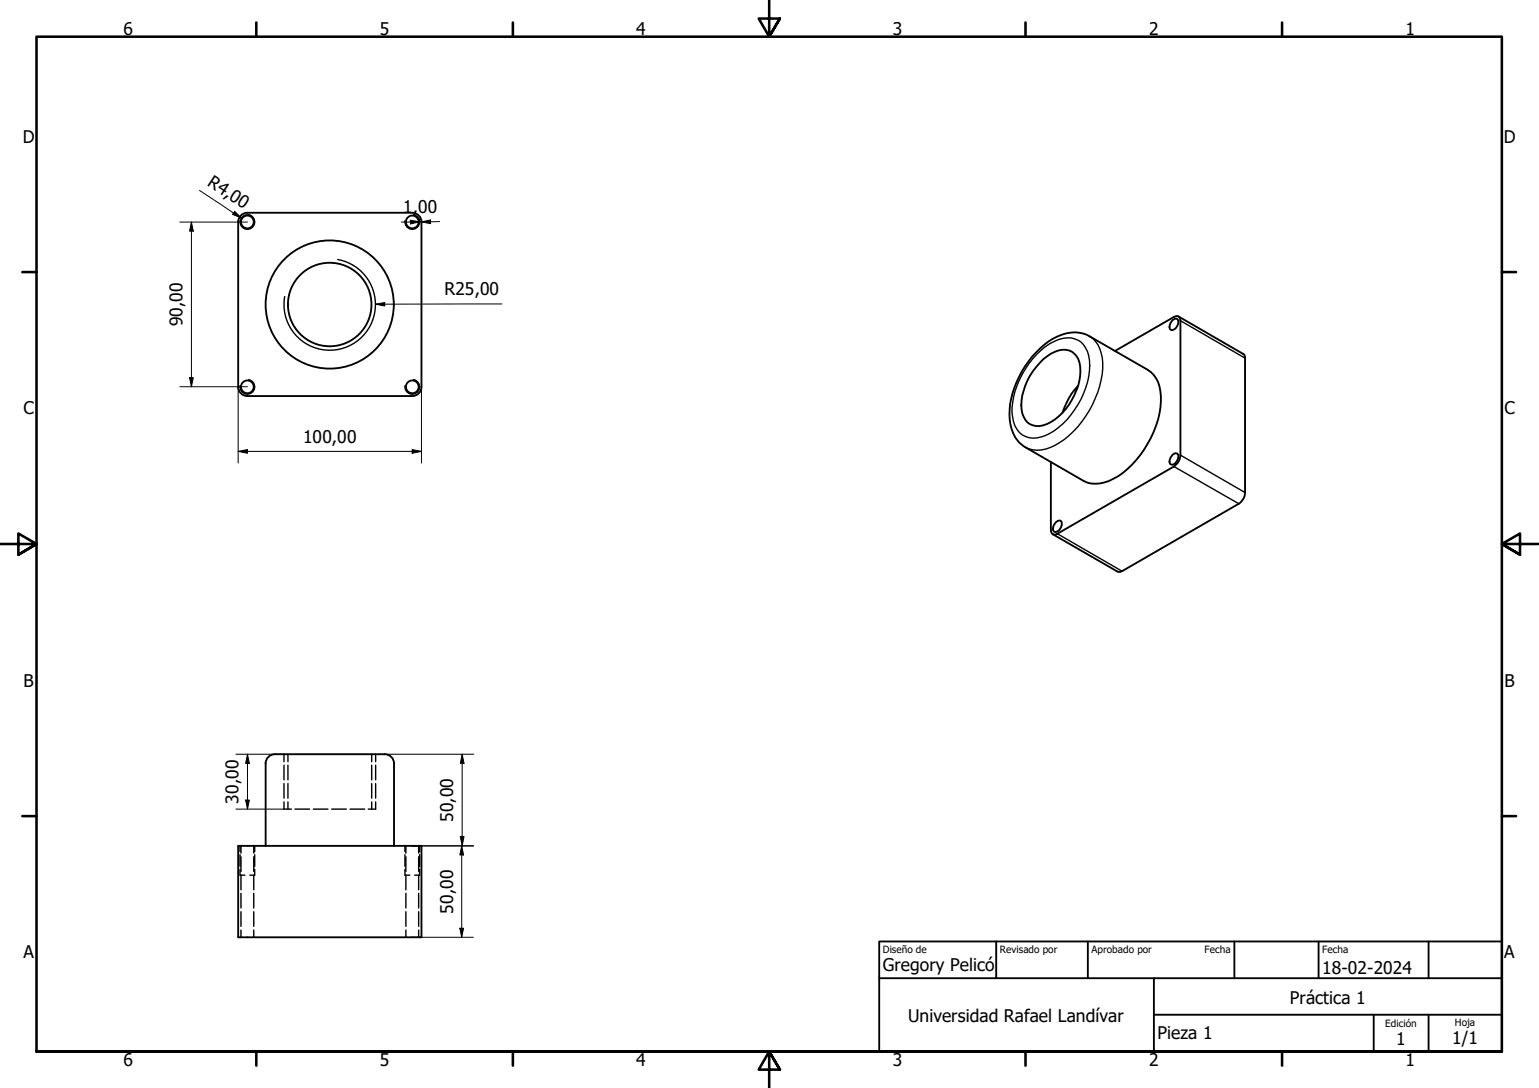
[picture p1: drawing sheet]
<svg xmlns="http://www.w3.org/2000/svg" width="420mm" height="297mm" viewBox="0 0 420 297" stroke-linecap="round" stroke-linejoin="round" font-family="sans-serif">
<!-- layer: Visible (ISO) -->
<g fill="none" stroke="#000" stroke-width=".51">
<path d="M67.5 58.1a2.51 2.51 0 0 0-2.5 2.5v45a2.51 2.51 0 0 0 2.5 2.5M67.6 58.1h45a2.51 2.51 0 0 1 2.5 2.5v45a2.51 2.51 0 0 1-2.5 2.5h-45M282.8 96.3a15.2 15.2 0 0 1 11-5.6l1.9 .3 1.2 .5 16.4 9.5a8.1 8.1 0 0 1 3.6 7.3 27.3 27.3 0 0 1-11.7 21.7 10.6 10.6 0 0 1-8.4 1.7l-16.9-9.6a9 9 0 0 1-4.2-7.6 25 25 0 0 1 7.1-18.2zM284.8 98.1a9 9 0 0 1 6.2-2.6 5 5 0 0 1 4 5.8 17.4 17.4 0 0 1-9.1 14.4 4.6 4.6 0 0 1-7-4 17.4 17.4 0 0 1 5.9-13.6zM304.4 95.8l16.1-9.3a1.08 1.08 0 0 1 1.2-.1 1.08 1.08 0 0 1 .6 1.2l-.1 37.2a3.9 3.9 0 0 1-1.7 2.6l-31.8 18.3a1.08 1.08 0 0 1-1.3 .2 1.08 1.08 0 0 1-.5-1.2v-18.6M320.2 87.4l.8-.4h.3a2.04 2.04 0 0 1-1.5 3.2 1.5 1.5 0 0 1 0-2.5zM321.8 86.4l17.9 10.5 .2 .9v36.7a3.8 3.8 0 0 1-1.7 3l-32.3 18.6h-.8l-17.7-10.3M294.3 105.3a19.3 19.3 0 0 0-4.2 7.3M320.2 124.1a.93 .93 0 0 1 1.4-.1 2.27 2.27 0 0 1-1.8 2.9 1.43 1.43 0 0 1 0-2.4zM288.4 142.5a.93 .93 0 0 1 1.4-.1 2.29 2.29 0 0 1-1.8 2.9 1.5 1.5 0 0 1 0-2.4zM72.5 208.4v22.5M75 205.9a2.51 2.51 0 0 0-2.5 2.5"/>
<path d="M75.1 205.9h30a2.51 2.51 0 0 1 2.5 2.5M107.6 208.4v22.5M65 230.9h50.1v25h-50.1z"/>
<circle cx="67.5" cy="60.6" r="1.75"/>
<circle cx="112.6" cy="60.6" r="1.75"/>
<circle cx="90" cy="83.1" r="17.5"/>
<circle cx="90" cy="83.1" r="11.4"/>
<circle cx="67.5" cy="105.6" r="1.75"/>
<circle cx="112.6" cy="105.6" r="1.75"/>
</g>
<!-- layer: Visible fina (ISO) -->
<path d="M67.9 58.6a2 2 0 0 1 1.6 2.3 2 2 0 0 1-2.3 1.7 2 2 0 0 1-1.6-2.4M112.9 58.6a2 2 0 0 1 1.6 2.3 2 2 0 0 1-2.3 1.7 2 2 0 0 1-1.6-2.4M92.2 70.9a12.5 12.5 0 0 1 10.1 14.4 12.5 12.5 0 0 1-14.5 10.1 12.5 12.5 0 0 1-10.1-14.4M283.1 96.7a12.5 12.5 0 0 1 9.3-4.4 6.1 6.1 0 0 1 5 6.1 22.6 22.6 0 0 1-10.8 19.9 7.3 7.3 0 0 1-7.5 .4 8.9 8.9 0 0 1-2.6-8.9 24.3 24.3 0 0 1 6.6-13.1zM297.4 91.8a9.2 9.2 0 0 1 3.7 8.8 27.4 27.4 0 0 1-13.1 21 8.5 8.5 0 0 1-8.1 .5M322.3 87.6l17.6 10.2M67.9 103.6a2 2 0 0 1 1.6 2.4 2 2 0 0 1-2.3 1.6 2 2 0 0 1-1.6-2.3M112.9 103.6a2 2 0 0 1 1.6 2.4 2 2 0 0 1-2.3 1.6 2 2 0 0 1-1.6-2.3M320.5 127.4l17.7 10.1M322.3 124.3l17.6 10.2M288.7 145.7l17.6 10.2" fill="none" stroke="#000" stroke-width=".38"/>
<!-- layer: Oculto (ISO) -->
<g fill="none" stroke="#000" stroke-width=".38">
<path d="M77.5 205.9v2M77.5 208.9v4M77.5 213.9v4M77.5 218.9v2h2.1M78.6 205.9v2M78.6 208.9v4M78.6 213.9v4M78.6 218.9v2M101.5 205.9v2M101.5 208.9v4M101.5 213.9v4M101.5 218.9v2"/>
<path d="M102.6 205.9v2M102.6 208.9v4M102.6 213.9v4M102.6 218.9v2h-2.1M65.5 237.3v1.6h1.4M65.5 230.9v1.6M65.5 233.3v3.2M65.8 230.9v2M65.8 233.9v4M65.8 238.9v4M69.3 230.9v2M69.3 233.9v4"/>
<path d="M69.3 238.9v4M69.5 237.3v1.6h-1.3M69.5 230.9v1.6M69.5 233.3v3.2M80.5 220.9h4M85.5 220.9h4M90.6 220.9h4M95.6 220.9h4M110.6 230.9v1.6M110.6 233.3v3.2M110.6 237.3v1.6h1.3M110.8 230.9v2"/>
<path d="M110.8 233.9v4M110.8 238.9v4M114.3 230.9v2M114.3 233.9v4M114.3 238.9v4M114.6 230.9v1.6M114.6 233.3v3.2M114.6 237.3v1.6h-1.4M65.8 243.9v4M65.8 248.9v4M65.8 253.9v2M69.3 243.9v4"/>
<path d="M69.3 248.9v4M69.3 253.9v2M110.8 243.9v4M110.8 248.9v4M110.8 253.9v2M114.3 243.9v4M114.3 248.9v4M114.3 253.9v2"/>
</g>
<!-- layer: Borde (ISO) -->
<g fill="none" stroke="#000" stroke-width=".7">
<path d="M70 6.1v3.9M140 6.1v3.9M210 0v10l-2.9-4.9h5.8l-2.9 4.9 2.9-4.9M280 6.1v3.9M350 6.1v3.9M6.1 74.3h3.9M410 74.3h3.9M0 148.5h10l-5-2.8v5.7l5-2.9-5 2.9M420 148.5h-10l5-2.8v5.7l-5-2.9 5 2.9M6.1 222.8h3.9M410 222.8h3.9M10 287.1v-277.1h400v277.1h-400h400"/>
<path d="M70 287.1v3.8M140 287.1v3.8M212.9 292l-2.9-4.9 2.9 4.9h-5.8l2.9-4.9v9.9M280 287.1v3.8M350 287.1v3.8"/>
</g>
<path d="M240 257h170v30.1h-170zM272 257v10.1M297 257v10.1M337 257v10.1M360 257v10.1M390 257v10.1M240 267.1h170M315 277h95M315 267.1v20M375 277v10.1M390 277v10.1" fill="none" stroke="#000" stroke-width=".51"/>
<!-- layer: Cota (ISO) -->
<g fill="none" stroke="#000" stroke-width=".27">
<path d="M54.5 52l11.3 7.5M64.1 57.7l1.7 1.8-2.3-1zM66.4 58.9l-.5 .6-.3 .7M66.5 58.9a2 2 0 0 1 2.2 0M114.6 59.8v.8h.5v-.8M49.1 60.6h18.5M52.3 60.6l.5 2.5h-1zM52.3 60.6v45M112 60.1l2.6 .5-2.5 .5zM114.6 60.6h-5.1M115.1 60.6l2.4-.5v1zM120 60.5l-4.9 .1"/>
<path d="M102.6 83l2.4-.4v1zM137 83h-34.4M49.1 105.6h18.5M51.8 103.1h1l-.5 2.5zM65 105.6v20.8M115.1 105.6v20.8M65 123.2l2.6-.5v1zM65 123.2h50.1M112.5 122.7l2.6 .5-2.6 .5zM64.4 205.9h13.1M67.1 218.4h1l-.5 2.5zM67.6 205.9l.5 2.5h-1z"/>
<path d="M67.6 205.9v15M105 205.9h24.3M126.2 205.9l.5 2.5h-1zM126.2 205.9v25M64.4 220.9h13.1M112.5 230.9h16.8M125.7 228.4h1l-.5 2.5zM126 230.9l.6 2.5h-1.1zM126 230.9v25M112.5 255.9h16.7M125.5 253.4h1.1l-.6 2.5z"/>
</g>
<g fill="#000">
<path d="M64.1 57.7l1.7 1.8-2.3-1zM52.3 60.6l.5 2.5h-1zM112 60.1l2.6 .5-2.5 .5zM115.1 60.6l2.4-.5v1zM102.6 83l2.4-.4v1zM51.8 103.1h1l-.5 2.5zM65 123.2l2.6-.5v1zM112.5 122.7l2.6 .5-2.6 .5zM67.1 218.4h1l-.5 2.5zM67.6 205.9l.5 2.5h-1zM126.2 205.9l.5 2.5h-1zM125.7 228.4h1l-.5 2.5z"/>
<path d="M126 230.9l.6 2.5h-1.1zM125.5 253.4h1.1l-.6 2.5z"/>
</g>
<g font-size="4.8">
<text x="33.7" y="9.6">6</text>
<text x="103.7" y="9.6">5</text>
<text x="173.7" y="9.6">4</text>
<text x="243.7" y="9.6">3</text>
<text x="313.7" y="9.6">2</text>
<text x="383.7" y="9.6">1</text>
<text x="6.2" y="38.9">D</text>
<text x="410.5" y="38.9">D</text>
<text x="56.4" y="50.4" transform="rotate(33 56.4 50.4)">R4,00</text>
<text x="110.1" y="58.2" transform="rotate(-1 110.1 58.2)">1,00</text>
<text x="121.3" y="80.6">R25,00</text>
<text x="49.8" y="89.1" transform="rotate(-90 49.8 89.1)">90,00</text>
<text x="6.4" y="113.1">C</text>
<text x="410.7" y="113.1">C</text>
<text x="82.7" y="120.9">100,00</text>
<text x="6.4" y="187.4">B</text>
<text x="410.7" y="187.4">B</text>
<text x="65.2" y="219.4" transform="rotate(-90 65.2 219.4)">30,00</text>
<text x="123.8" y="224.4" transform="rotate(-90 123.8 224.4)">50,00</text>
<text x="123.7" y="249.4" transform="rotate(-90 123.7 249.4)">50,00</text>
<text x="6.4" y="261.7">A</text>
<text x="410.7" y="261.7">A</text>
<text x="241" y="265">Gregory Pelicó</text>
<text x="361" y="266">18-02-2024</text>
<text x="352.1" y="274">Práctica 1</text>
<text x="247.9" y="279">Universidad Rafael Landívar</text>
<text x="316" y="283.8">Pieza 1</text>
<text x="381.2" y="285.3">1</text>
<text x="396.4" y="285">1/1</text>
<text x="33.7" y="290.9">6</text>
<text x="103.7" y="290.9">5</text>
<text x="173.7" y="290.9">4</text>
<text x="243.7" y="290.9">3</text>
<text x="313.7" y="290.9">2</text>
<text x="383.7" y="290.9">1</text>
</g>
<g font-size="2.7">
<text x="241" y="260.2">Diseño de</text>
<text x="273" y="260.1">Revisado por</text>
<text x="298" y="260.1">Aprobado por</text>
<text x="328.9" y="260.1">Fecha</text>
<text x="361" y="260.1">Fecha</text>
<text x="378.2" y="280.3">Edición</text>
<text x="397.2" y="280">Hoja</text>
</g>
</svg>
